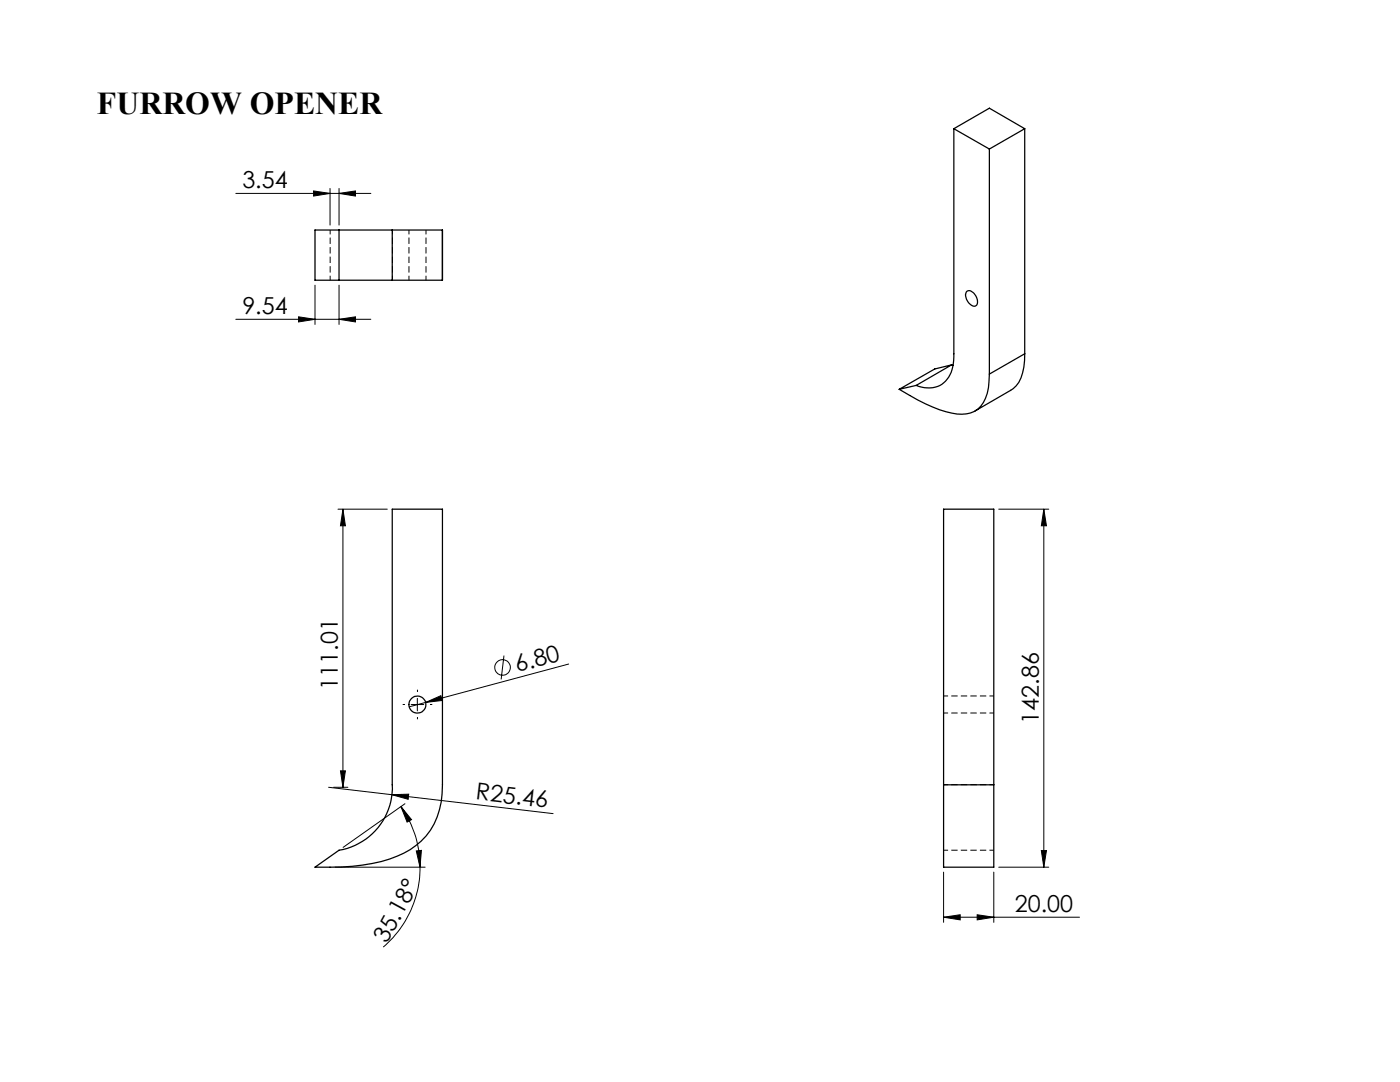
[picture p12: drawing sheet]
<svg xmlns="http://www.w3.org/2000/svg" width="279mm" height="216mm" viewBox="0 0 279 216" stroke-linecap="round" stroke-linejoin="round" font-family="sans-serif">
<g fill="none" stroke="#000" stroke-width=".25">
<path d="M190.4 25.7v44.9a6.6 6.6 0 0 1-2.4 6.1 5.7 5.7 0 0 1-5.2 .2M190.4 25.7l7 4M190.4 25.7l7-4.1 7.1 4.1M197.4 29.7v44.9M204.5 25.7l-7.1 4M204.5 25.7v44.9M67.7 55.9h10.6M67.7 45.9h10.6M67.7 45.9h-4.8v10h4.8M67.7 45.9v10M78.3 45.9h10v10h-10M78.3 45.9v10"/>
<path d="M192.9 58.2a.98 .98 0 0 1 1.5 .3 1.89 1.89 0 0 1 .3 2.5 1.82 1.82 0 0 1-1.9-1.6l-.1-.6zM182.8 76.9l-3.3 .8M189.9 72.8l-7.1 4.1M189.9 72.8l.3 .1M189.9 72.8l-3.4 .8-7 4.1M197.4 74.6a11.2 11.2 0 0 1-1.1 5.7 5.3 5.3 0 0 1-6.3 2.1 32.1 32.1 0 0 1-10.5-4.7M204.5 70.6a9.7 9.7 0 0 1-1.7 6.4l-1.1 .9-7.1 4.1M204.5 70.6l-7.1 4M78.3 101.6h10v55a14 14 0 0 1-7.7 13.7 33.2 33.2 0 0 1-14.7 2.7h-3l4.8-3.3a12.7 12.7 0 0 0 10.6-13.1zM188.3 156.6v16.4h10v-16.4M188.3 156.6v-55h10v55M188.3 156.6h10"/>
<circle cx="83.3" cy="140.6" r="1.71"/>
</g>
<path d="M65.9 55.9v-10M78.3 55.9v-10M81.6 45.9v10M85 55.9v-10M198.3 138.9h-10M188.3 142.3h10M198.3 156.6h-10M188.3 169.6h10" fill="none" stroke="#000" stroke-width=".2" stroke-dasharray="1.3 .6" stroke-dashoffset=".4" stroke-linecap="butt"/>
<g fill="none" stroke="#000" stroke-width=".2">
<path d="M47.1 38.6h26.9M62.6 38.1l3.3 .5-3.3 .5zM65.9 37.6v7.3M67.7 38.6l3.2-.5v1zM67.7 37.6v7.3M62.9 56.9v7.8M67.7 56.9v7.8M47.1 63.7h26.9M59.6 63.2l3.3 .5-3.3 .5zM67.7 63.7l3.2-.5v1zM67.5 101.6h9.8M68.4 101.6v55.5"/>
<path d="M68.4 101.6l.5 3.3h-1zM199.3 101.6h10M208.3 101.6l.5 3.3h-1zM208.3 101.6v71.4M83.3 139.3v2.6M100.6 130.8l-.6 4.8M113.5 132.5l-31.8 8.5M65.6 157.1l12.6 1.5M66.6 157.1h2.8M67.9 153.8h1l-.5 3.3zM78.2 158.6l3.4-.1-.1 1zM78.2 158.6l32.2 3.7"/>
<path d="M82.1 140.6h2.5M84.9 140.2l3.1-1.4 .3 1zM66.9 173h17.9M80 160.9l2.1 2.6-.9 .5zM80 160.9a20.7 20.7 0 0 1 3.8 12.1M80.8 160.4l-12.3 8.7M83.1 169.8l1-.1-.3 3.3zM83.8 173a20.8 20.8 0 0 1-7.3 16M188.3 174v10M198.3 174v10M199.3 173h10M207.8 169.7h1l-.5 3.3z"/>
<path d="M188.3 183l3.3-.5v1.1zM188.3 183h27.1M195 182.5l3.3 .5-3.3 .6z"/>
<circle cx="100.3" cy="133.2" r="1.56"/>
</g>
<path d="M83.3 138.1v-.5M80.8 140.6h-.4M83.3 143.1v.4M85.8 140.6h.5" fill="none" stroke="#000" stroke-width=".2" stroke-dasharray="15.2 1.3 1.3 1.3" stroke-linecap="butt"/>
<g fill="#000">
<path d="M78.2 158.6l3.4-.1-.1 1zM84.9 140.2l3.1-1.4 .3 1z"/>
<path d="M62.6 38.1l3.3 .5-3.3 .5zM67.7 38.6l3.2-.5v1zM188.3 183l3.3-.5v1.1zM195 182.5l3.3 .5-3.3 .6z"/>
<path d="M67.7 63.7l3.2-.5v1zM59.6 63.2l3.3 .5-3.3 .5z"/>
<path d="M208.3 101.6l.5 3.3h-1zM207.8 169.7h1l-.5 3.3z"/>
<path d="M67.9 153.8h1l-.5 3.3zM68.4 101.6l.5 3.3h-1z"/>
<path d="M83.1 169.8l1-.1-.3 3.3zM80 160.9l2.1 2.6-.9 .5z"/>
</g>
<text font-size="6.3" x="19.4" y="22.7">FURROW OPENER</text>
<g font-size="4.7">
<text x="48.4" y="37.6">3.54</text>
<text x="48.4" y="62.7">9.54</text>
<text x="67.4" y="137.6" transform="rotate(-90 67.4 137.6)">111.01</text>
<text x="103.2" y="134.2" transform="rotate(-15 103.2 134.2)">6.80</text>
<text x="207.3" y="144.4" transform="rotate(-90 207.3 144.4)">142.86</text>
<text x="94.9" y="159.5" transform="rotate(7 94.9 159.5)">R25.46</text>
<text x="202.5" y="182">20.00</text>
<text x="77.2" y="188.5" transform="rotate(-62 77.2 188.5)">35.18°</text>
</g>
</svg>
